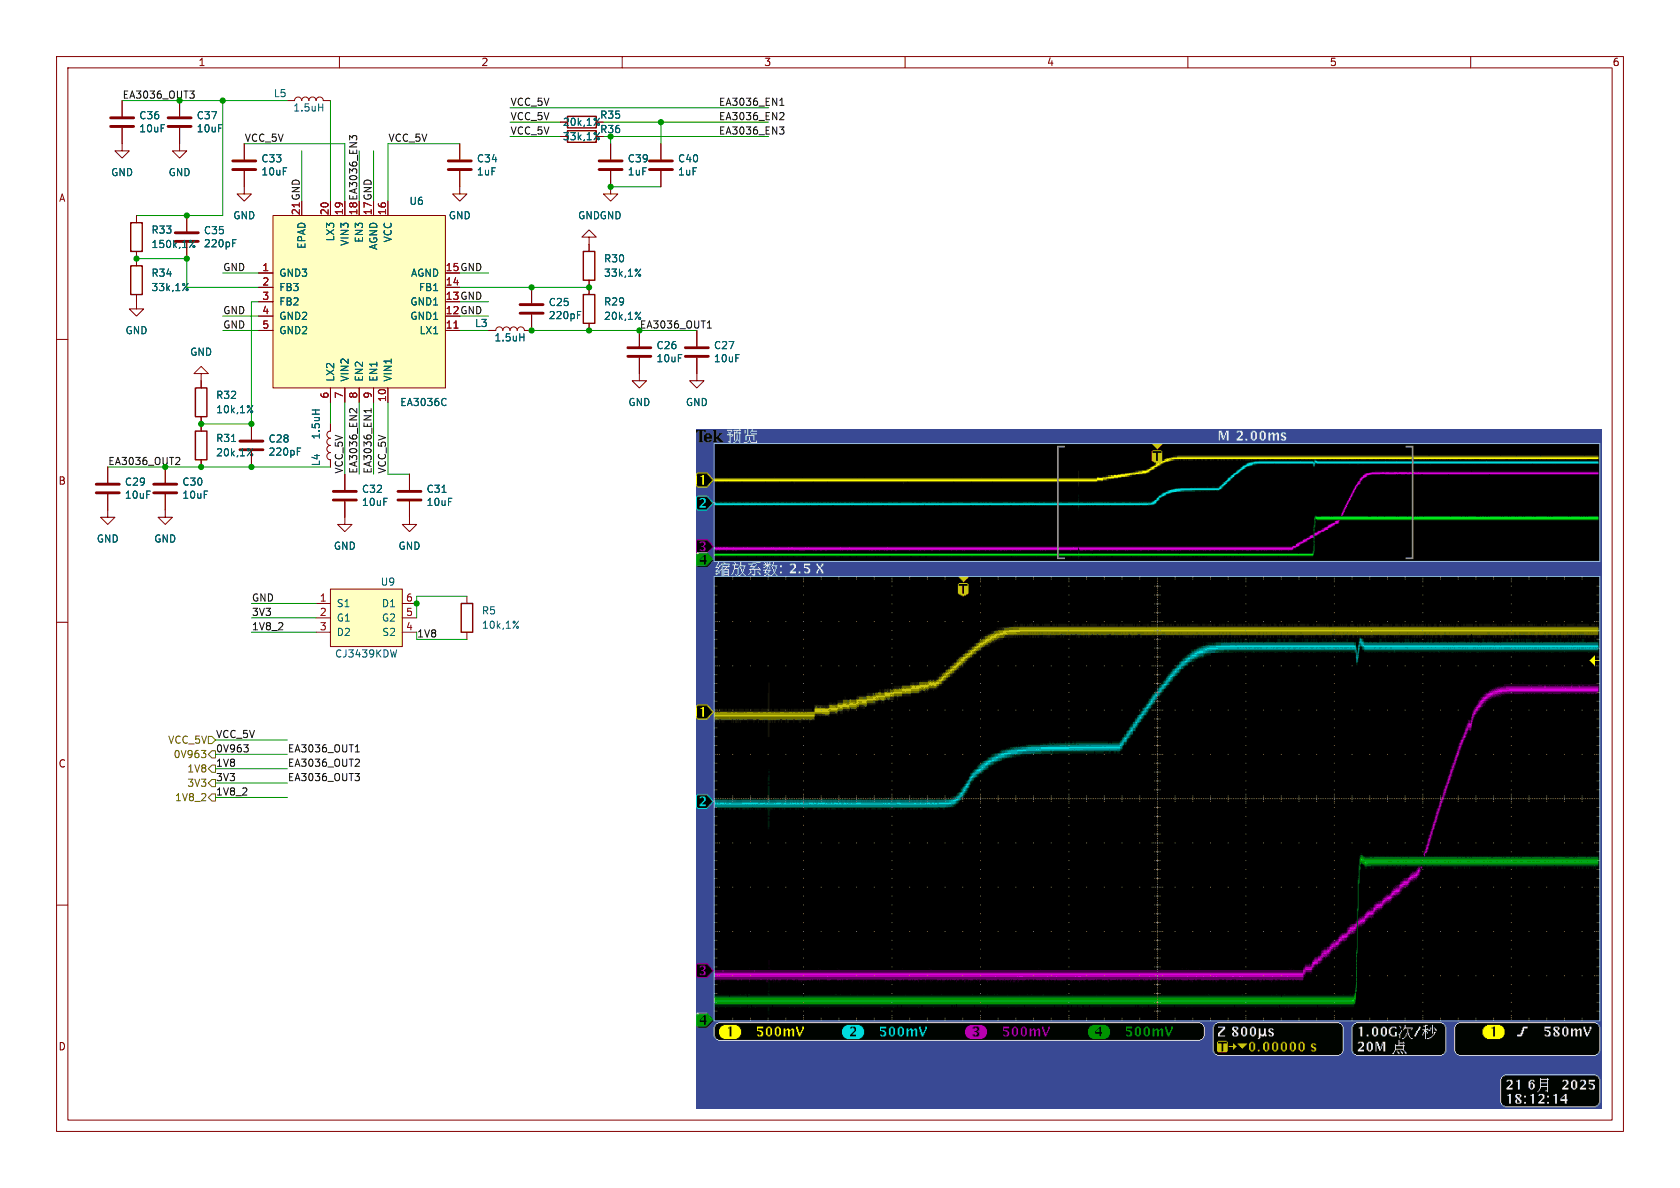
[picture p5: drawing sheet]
(kicad_sch (version 20230121) (generator eeschema)

 (paper "A4")

 (lib_symbols
  (symbol "Device:C" (pin_numbers hide) (pin_names (offset 0.254)) (in_bom yes) (on_board yes)
   (property "Reference" "C" (at 0.635 2.54 0) (effects (font (size 1.27 1.27)) (justify left)))
   (property "Value" "C" (at 0.635 -2.54 0) (effects (font (size 1.27 1.27)) (justify left)))
   (property "Footprint" "" (at 0.9652 -3.81 0) (effects (font (size 1.27 1.27)) hide))
   (property "Datasheet" "~" (at 0 0 0) (effects (font (size 1.27 1.27)) hide))
   (symbol "C_0_1"
    (polyline (pts (xy -2.032 -0.762) (xy 2.032 -0.762)) (stroke (width 0.508) (type default)) (fill (type none)))
    (polyline (pts (xy -2.032 0.762) (xy 2.032 0.762)) (stroke (width 0.508) (type default)) (fill (type none))))
   (symbol "C_1_1"
    (pin passive line (at 0 3.81 270) (length 2.794) (name "~" (effects (font (size 1.27 1.27)))) (number "1" (effects (font (size 1.27 1.27)))))
    (pin passive line (at 0 -3.81 90) (length 2.794) (name "~" (effects (font (size 1.27 1.27)))) (number "2" (effects (font (size 1.27 1.27)))))))
  (symbol "Device:L" (pin_numbers hide) (pin_names (offset 1.016) hide) (in_bom yes) (on_board yes)
   (property "Reference" "L" (at -1.27 0 90) (effects (font (size 1.27 1.27))))
   (property "Value" "L" (at 1.905 0 90) (effects (font (size 1.27 1.27))))
   (property "Footprint" "" (at 0 0 0) (effects (font (size 1.27 1.27)) hide))
   (property "Datasheet" "~" (at 0 0 0) (effects (font (size 1.27 1.27)) hide))
   (symbol "L_0_1"
    (arc (start 0 -2.54) (mid 0.6323 -1.905) (end 0 -1.27) (stroke (width 0) (type default)) (fill (type none)))
    (arc (start 0 -1.27) (mid 0.6323 -0.635) (end 0 0) (stroke (width 0) (type default)) (fill (type none)))
    (arc (start 0 0) (mid 0.6323 0.635) (end 0 1.27) (stroke (width 0) (type default)) (fill (type none)))
    (arc (start 0 1.27) (mid 0.6323 1.905) (end 0 2.54) (stroke (width 0) (type default)) (fill (type none))))
   (symbol "L_1_1"
    (pin passive line (at 0 3.81 270) (length 1.27) (name "1" (effects (font (size 1.27 1.27)))) (number "1" (effects (font (size 1.27 1.27)))))
    (pin passive line (at 0 -3.81 90) (length 1.27) (name "2" (effects (font (size 1.27 1.27)))) (number "2" (effects (font (size 1.27 1.27)))))))
  (symbol "Device:R" (pin_numbers hide) (pin_names (offset 0)) (in_bom yes) (on_board yes)
   (property "Reference" "R" (at 2.032 0 90) (effects (font (size 1.27 1.27))))
   (property "Value" "R" (at 0 0 90) (effects (font (size 1.27 1.27))))
   (property "Footprint" "" (at -1.778 0 90) (effects (font (size 1.27 1.27)) hide))
   (property "Datasheet" "~" (at 0 0 0) (effects (font (size 1.27 1.27)) hide))
   (symbol "R_0_1"
    (rectangle (start -1.016 -2.54) (end 1.016 2.54) (stroke (width 0.254) (type default)) (fill (type none))))
   (symbol "R_1_1"
    (pin passive line (at 0 3.81 270) (length 1.27) (name "~" (effects (font (size 1.27 1.27)))) (number "1" (effects (font (size 1.27 1.27)))))
    (pin passive line (at 0 -3.81 90) (length 1.27) (name "~" (effects (font (size 1.27 1.27)))) (number "2" (effects (font (size 1.27 1.27)))))))
  (symbol "power:GND" (power) (pin_names (offset 0)) (in_bom yes) (on_board yes)
   (property "Reference" "#PWR" (at 0 -6.35 0) (effects (font (size 1.27 1.27)) hide))
   (property "Value" "GND" (at 0 -3.81 0) (effects (font (size 1.27 1.27))))
   (property "Footprint" "" (at 0 0 0) (effects (font (size 1.27 1.27)) hide))
   (property "Datasheet" "" (at 0 0 0) (effects (font (size 1.27 1.27)) hide))
   (symbol "GND_0_1"
    (polyline (pts (xy 0 0) (xy 0 -1.27) (xy 1.27 -1.27) (xy 0 -2.54) (xy -1.27 -1.27) (xy 0 -1.27)) (stroke (width 0) (type default)) (fill (type none))))
   (symbol "GND_1_1"
    (pin power_in line (at 0 0 270) (length 0) hide (name "GND" (effects (font (size 1.27 1.27)))) (number "1" (effects (font (size 1.27 1.27)))))))
  (symbol "vllogic_chip:CJ3439KDW" (pin_names (offset 1.016)) (in_bom yes) (on_board yes)
   (property "Reference" "U" (at 3.81 6.35 0) (effects (font (size 1.27 1.27))))
   (property "Value" "CJ3439KDW" (at 3.81 -6.35 0) (effects (font (size 1.27 1.27))))
   (property "Footprint" "Package_TO_SOT_SMD:SOT-363_SC-70-6" (at 0 0 0) (effects (font (size 1.27 1.27)) hide))
   (property "Datasheet" "" (at 0 0 0) (effects (font (size 1.27 1.27)) hide))
   (symbol "CJ3439KDW_0_1"
    (rectangle (start 6.35 5.08) (end -6.35 -5.08) (stroke (width 0) (type default)) (fill (type background))))
   (symbol "CJ3439KDW_1_1"
    (pin bidirectional line (at -8.89 2.54 0) (length 2.54) (name "S1" (effects (font (size 1.27 1.27)))) (number "1" (effects (font (size 1.27 1.27)))))
    (pin bidirectional line (at -8.89 0 0) (length 2.54) (name "G1" (effects (font (size 1.27 1.27)))) (number "2" (effects (font (size 1.27 1.27)))))
    (pin bidirectional line (at -8.89 -2.54 0) (length 2.54) (name "D2" (effects (font (size 1.27 1.27)))) (number "3" (effects (font (size 1.27 1.27)))))
    (pin bidirectional line (at 8.89 -2.54 180) (length 2.54) (name "S2" (effects (font (size 1.27 1.27)))) (number "4" (effects (font (size 1.27 1.27)))))
    (pin bidirectional line (at 8.89 0 180) (length 2.54) (name "G2" (effects (font (size 1.27 1.27)))) (number "5" (effects (font (size 1.27 1.27)))))
    (pin bidirectional line (at 8.89 2.54 180) (length 2.54) (name "D1" (effects (font (size 1.27 1.27)))) (number "6" (effects (font (size 1.27 1.27)))))))
  (symbol "vllogic_chip:EA3036C" (pin_names (offset 1.016)) (in_bom yes) (on_board yes)
   (property "Reference" "U" (at 12.7 17.78 0) (effects (font (size 1.27 1.27))))
   (property "Value" "EA3036C" (at 12.7 -17.78 0) (effects (font (size 1.27 1.27))))
   (property "Footprint" "Package_DFN_QFN:QFN-20-1EP_3x3mm_P0.4mm_EP1.65x1.65mm" (at 0 0 0) (effects (font (size 1.27 1.27)) hide))
   (property "Datasheet" "" (at 0 0 0) (effects (font (size 1.27 1.27)) hide))
   (symbol "EA3036C_1_1"
    (rectangle (start -15.24 15.24) (end 15.24 -15.24) (stroke (width 0) (type default)) (fill (type background)))
    (pin bidirectional line (at -17.78 5.08 0) (length 2.54) (name "GND3" (effects (font (size 1.27 1.27)))) (number "1" (effects (font (size 1.27 1.27)))))
    (pin bidirectional line (at 5.08 -17.78 90) (length 2.54) (name "VIN1" (effects (font (size 1.27 1.27)))) (number "10" (effects (font (size 1.27 1.27)))))
    (pin bidirectional line (at 17.78 -5.08 180) (length 2.54) (name "LX1" (effects (font (size 1.27 1.27)))) (number "11" (effects (font (size 1.27 1.27)))))
    (pin bidirectional line (at 17.78 -2.54 180) (length 2.54) (name "GND1" (effects (font (size 1.27 1.27)))) (number "12" (effects (font (size 1.27 1.27)))))
    (pin bidirectional line (at 17.78 0 180) (length 2.54) (name "GND1" (effects (font (size 1.27 1.27)))) (number "13" (effects (font (size 1.27 1.27)))))
    (pin bidirectional line (at 17.78 2.54 180) (length 2.54) (name "FB1" (effects (font (size 1.27 1.27)))) (number "14" (effects (font (size 1.27 1.27)))))
    (pin bidirectional line (at 17.78 5.08 180) (length 2.54) (name "AGND" (effects (font (size 1.27 1.27)))) (number "15" (effects (font (size 1.27 1.27)))))
    (pin bidirectional line (at 5.08 17.78 270) (length 2.54) (name "VCC" (effects (font (size 1.27 1.27)))) (number "16" (effects (font (size 1.27 1.27)))))
    (pin bidirectional line (at 2.54 17.78 270) (length 2.54) (name "AGND" (effects (font (size 1.27 1.27)))) (number "17" (effects (font (size 1.27 1.27)))))
    (pin bidirectional line (at 0 17.78 270) (length 2.54) (name "EN3" (effects (font (size 1.27 1.27)))) (number "18" (effects (font (size 1.27 1.27)))))
    (pin bidirectional line (at -2.54 17.78 270) (length 2.54) (name "VIN3" (effects (font (size 1.27 1.27)))) (number "19" (effects (font (size 1.27 1.27)))))
    (pin bidirectional line (at -17.78 2.54 0) (length 2.54) (name "FB3" (effects (font (size 1.27 1.27)))) (number "2" (effects (font (size 1.27 1.27)))))
    (pin bidirectional line (at -5.08 17.78 270) (length 2.54) (name "LX3" (effects (font (size 1.27 1.27)))) (number "20" (effects (font (size 1.27 1.27)))))
    (pin bidirectional line (at -10.16 17.78 270) (length 2.54) (name "EPAD" (effects (font (size 1.27 1.27)))) (number "21" (effects (font (size 1.27 1.27)))))
    (pin bidirectional line (at -17.78 0 0) (length 2.54) (name "FB2" (effects (font (size 1.27 1.27)))) (number "3" (effects (font (size 1.27 1.27)))))
    (pin bidirectional line (at -17.78 -2.54 0) (length 2.54) (name "GND2" (effects (font (size 1.27 1.27)))) (number "4" (effects (font (size 1.27 1.27)))))
    (pin bidirectional line (at -17.78 -5.08 0) (length 2.54) (name "GND2" (effects (font (size 1.27 1.27)))) (number "5" (effects (font (size 1.27 1.27)))))
    (pin bidirectional line (at -5.08 -17.78 90) (length 2.54) (name "LX2" (effects (font (size 1.27 1.27)))) (number "6" (effects (font (size 1.27 1.27)))))
    (pin bidirectional line (at -2.54 -17.78 90) (length 2.54) (name "VIN2" (effects (font (size 1.27 1.27)))) (number "7" (effects (font (size 1.27 1.27)))))
    (pin bidirectional line (at 0 -17.78 90) (length 2.54) (name "EN2" (effects (font (size 1.27 1.27)))) (number "8" (effects (font (size 1.27 1.27)))))
    (pin bidirectional line (at 2.54 -17.78 90) (length 2.54) (name "EN1" (effects (font (size 1.27 1.27)))) (number "9" (effects (font (size 1.27 1.27))))))))

 (junction (at 29.21 82.55) (diameter 0) (color 0 0 0 0))
 (junction (at 44.45 74.93) (diameter 0) (color 0 0 0 0))
 (junction (at 31.75 17.78) (diameter 0) (color 0 0 0 0))
 (junction (at 104.14 50.8) (diameter 0) (color 0 0 0 0))
 (junction (at 93.98 50.8) (diameter 0) (color 0 0 0 0))
 (junction (at 33.02 38.1) (diameter 0) (color 0 0 0 0))
 (junction (at 33.02 45.72) (diameter 0) (color 0 0 0 0))
 (junction (at 35.56 74.93) (diameter 0) (color 0 0 0 0))
 (junction (at 113.03 58.42) (diameter 0) (color 0 0 0 0))
 (junction (at 35.56 82.55) (diameter 0) (color 0 0 0 0))
 (junction (at 24.13 45.72) (diameter 0) (color 0 0 0 0))
 (junction (at 107.95 24.13) (diameter 0) (color 0 0 0 0))
 (junction (at 107.95 33.02) (diameter 0) (color 0 0 0 0))
 (junction (at 116.84 21.59) (diameter 0) (color 0 0 0 0))
 (junction (at 39.37 17.78) (diameter 0) (color 0 0 0 0))
 (junction (at 104.14 58.42) (diameter 0) (color 0 0 0 0))
 (junction (at 93.98 58.42) (diameter 0) (color 0 0 0 0))
 (junction (at 44.45 82.55) (diameter 0) (color 0 0 0 0))
 (junction (at 73.66 106.68) (diameter 0) (color 0 0 0 0))

 (wire (pts (xy 90.17 21.59) (xy 99.06 21.59)) (stroke (width 0) (type default)))
 (wire (pts (xy 39.37 38.1) (xy 39.37 17.78)) (stroke (width 0) (type default)))
 (wire (pts (xy 68.58 25.4) (xy 81.28 25.4)) (stroke (width 0) (type default)))
 (wire (pts (xy 33.02 38.1) (xy 39.37 38.1)) (stroke (width 0) (type default)))
 (wire (pts (xy 43.18 25.4) (xy 60.96 25.4)) (stroke (width 0) (type default)))
 (wire (pts (xy 38.1 140.97) (xy 50.8 140.97)) (stroke (width 0) (type default)))
 (wire (pts (xy 81.28 50.8) (xy 93.98 50.8)) (stroke (width 0) (type default)))
 (wire (pts (xy 44.45 111.76) (xy 55.88 111.76)) (stroke (width 0) (type default)))
 (wire (pts (xy 21.59 17.78) (xy 31.75 17.78)) (stroke (width 0) (type default)))
 (wire (pts (xy 72.39 83.82) (xy 68.58 83.82)) (stroke (width 0) (type default)))
 (wire (pts (xy 73.66 106.68) (xy 73.66 105.41)) (stroke (width 0) (type default)))
 (wire (pts (xy 73.66 113.03) (xy 82.55 113.03)) (stroke (width 0) (type default)))
 (wire (pts (xy 39.37 58.42) (xy 45.72 58.42)) (stroke (width 0) (type default)))
 (wire (pts (xy 38.1 135.89) (xy 50.8 135.89)) (stroke (width 0) (type default)))
 (wire (pts (xy 68.58 35.56) (xy 68.58 25.4)) (stroke (width 0) (type default)))
 (wire (pts (xy 35.56 74.93) (xy 44.45 74.93)) (stroke (width 0) (type default)))
 (wire (pts (xy 107.95 24.13) (xy 107.95 25.4)) (stroke (width 0) (type default)))
 (wire (pts (xy 35.56 82.55) (xy 44.45 82.55)) (stroke (width 0) (type default)))
 (wire (pts (xy 81.28 48.26) (xy 86.36 48.26)) (stroke (width 0) (type default)))
 (wire (pts (xy 58.42 74.93) (xy 58.42 71.12)) (stroke (width 0) (type default)))
 (wire (pts (xy 60.96 83.82) (xy 60.96 71.12)) (stroke (width 0) (type default)))
 (wire (pts (xy 39.37 48.26) (xy 45.72 48.26)) (stroke (width 0) (type default)))
 (wire (pts (xy 66.04 35.56) (xy 66.04 26.67)) (stroke (width 0) (type default)))
 (wire (pts (xy 39.37 55.88) (xy 45.72 55.88)) (stroke (width 0) (type default)))
 (wire (pts (xy 66.04 83.82) (xy 66.04 71.12)) (stroke (width 0) (type default)))
 (wire (pts (xy 63.5 83.82) (xy 63.5 71.12)) (stroke (width 0) (type default)))
 (wire (pts (xy 68.58 83.82) (xy 68.58 71.12)) (stroke (width 0) (type default)))
 (wire (pts (xy 104.14 58.42) (xy 113.03 58.42)) (stroke (width 0) (type default)))
 (wire (pts (xy 38.1 130.81) (xy 50.8 130.81)) (stroke (width 0) (type default)))
 (wire (pts (xy 24.13 45.72) (xy 33.02 45.72)) (stroke (width 0) (type default)))
 (wire (pts (xy 73.66 111.76) (xy 73.66 113.03)) (stroke (width 0) (type default)))
 (wire (pts (xy 31.75 17.78) (xy 39.37 17.78)) (stroke (width 0) (type default)))
 (wire (pts (xy 107.95 33.02) (xy 116.84 33.02)) (stroke (width 0) (type default)))
 (wire (pts (xy 44.45 106.68) (xy 55.88 106.68)) (stroke (width 0) (type default)))
 (wire (pts (xy 73.66 106.68) (xy 73.66 109.22)) (stroke (width 0) (type default)))
 (wire (pts (xy 38.1 138.43) (xy 50.8 138.43)) (stroke (width 0) (type default)))
 (wire (pts (xy 90.17 24.13) (xy 99.06 24.13)) (stroke (width 0) (type default)))
 (wire (pts (xy 33.02 45.72) (xy 33.02 50.8)) (stroke (width 0) (type default)))
 (wire (pts (xy 44.45 109.22) (xy 55.88 109.22)) (stroke (width 0) (type default)))
 (wire (pts (xy 33.02 50.8) (xy 45.72 50.8)) (stroke (width 0) (type default)))
 (wire (pts (xy 107.95 24.13) (xy 135.89 24.13)) (stroke (width 0) (type default)))
 (wire (pts (xy 81.28 53.34) (xy 86.36 53.34)) (stroke (width 0) (type default)))
 (wire (pts (xy 90.17 19.05) (xy 135.89 19.05)) (stroke (width 0) (type default)))
 (wire (pts (xy 29.21 82.55) (xy 35.56 82.55)) (stroke (width 0) (type default)))
 (wire (pts (xy 24.13 38.1) (xy 33.02 38.1)) (stroke (width 0) (type default)))
 (wire (pts (xy 44.45 53.34) (xy 45.72 53.34)) (stroke (width 0) (type default)))
 (wire (pts (xy 63.5 35.56) (xy 63.5 26.67)) (stroke (width 0) (type default)))
 (wire (pts (xy 93.98 50.8) (xy 104.14 50.8)) (stroke (width 0) (type default)))
 (wire (pts (xy 107.95 24.13) (xy 106.68 24.13)) (stroke (width 0) (type default)))
 (wire (pts (xy 39.37 17.78) (xy 50.8 17.78)) (stroke (width 0) (type default)))
 (wire (pts (xy 58.42 17.78) (xy 58.42 35.56)) (stroke (width 0) (type default)))
 (wire (pts (xy 38.1 133.35) (xy 50.8 133.35)) (stroke (width 0) (type default)))
 (wire (pts (xy 113.03 58.42) (xy 123.19 58.42)) (stroke (width 0) (type default)))
 (wire (pts (xy 53.34 35.56) (xy 53.34 26.67)) (stroke (width 0) (type default)))
 (wire (pts (xy 44.45 53.34) (xy 44.45 74.93)) (stroke (width 0) (type default)))
 (wire (pts (xy 106.68 21.59) (xy 116.84 21.59)) (stroke (width 0) (type default)))
 (wire (pts (xy 73.66 105.41) (xy 82.55 105.41)) (stroke (width 0) (type default)))
 (wire (pts (xy 93.98 58.42) (xy 104.14 58.42)) (stroke (width 0) (type default)))
 (wire (pts (xy 81.28 58.42) (xy 86.36 58.42)) (stroke (width 0) (type default)))
 (wire (pts (xy 19.05 82.55) (xy 29.21 82.55)) (stroke (width 0) (type default)))
 (wire (pts (xy 60.96 35.56) (xy 60.96 25.4)) (stroke (width 0) (type default)))
 (wire (pts (xy 44.45 82.55) (xy 58.42 82.55)) (stroke (width 0) (type default)))
 (wire (pts (xy 81.28 55.88) (xy 86.36 55.88)) (stroke (width 0) (type default)))
 (wire (pts (xy 116.84 21.59) (xy 116.84 25.4)) (stroke (width 0) (type default)))
 (wire (pts (xy 116.84 21.59) (xy 135.89 21.59)) (stroke (width 0) (type default)))

 (image (at 203.2 135.89) (scale 1.84547)
  (data))

 (label "EA3036_EN2" (at 127 21.59 0) (fields_autoplaced) (effects (font (size 1.27 1.27)) (justify left bottom)))
 (label "EA3036_EN1" (at 127 19.05 0) (fields_autoplaced) (effects (font (size 1.27 1.27)) (justify left bottom)))
 (label "3V3" (at 38.1 138.43 0) (fields_autoplaced) (effects (font (size 1.27 1.27)) (justify left bottom)))
 (label "VCC_5V" (at 90.17 19.05 0) (fields_autoplaced) (effects (font (size 1.27 1.27)) (justify left bottom)))
 (label "GND" (at 81.28 48.26 0) (fields_autoplaced) (effects (font (size 1.27 1.27)) (justify left bottom)))
 (label "1V8" (at 73.66 113.03 0) (fields_autoplaced) (effects (font (size 1.27 1.27)) (justify left bottom)))
 (label "GND" (at 39.37 48.26 0) (fields_autoplaced) (effects (font (size 1.27 1.27)) (justify left bottom)))
 (label "3V3" (at 44.45 109.22 0) (fields_autoplaced) (effects (font (size 1.27 1.27)) (justify left bottom)))
 (label "VCC_5V" (at 43.18 25.4 0) (fields_autoplaced) (effects (font (size 1.27 1.27)) (justify left bottom)))
 (label "EA3036_OUT2" (at 19.05 82.55 0) (fields_autoplaced) (effects (font (size 1.27 1.27)) (justify left bottom)))
 (label "GND" (at 66.04 35.56 90) (fields_autoplaced) (effects (font (size 1.27 1.27)) (justify left bottom)))
 (label "EA3036_EN3" (at 63.5 35.56 90) (fields_autoplaced) (effects (font (size 1.27 1.27)) (justify left bottom)))
 (label "GND" (at 39.37 58.42 0) (fields_autoplaced) (effects (font (size 1.27 1.27)) (justify left bottom)))
 (label "VCC_5V" (at 68.58 25.4 0) (fields_autoplaced) (effects (font (size 1.27 1.27)) (justify left bottom)))
 (label "0V963" (at 38.1 133.35 0) (fields_autoplaced) (effects (font (size 1.27 1.27)) (justify left bottom)))
 (label "EA3036_EN3" (at 127 24.13 0) (fields_autoplaced) (effects (font (size 1.27 1.27)) (justify left bottom)))
 (label "GND" (at 44.45 106.68 0) (fields_autoplaced) (effects (font (size 1.27 1.27)) (justify left bottom)))
 (label "VCC_5V" (at 90.17 21.59 0) (fields_autoplaced) (effects (font (size 1.27 1.27)) (justify left bottom)))
 (label "1V8" (at 38.1 135.89 0) (fields_autoplaced) (effects (font (size 1.27 1.27)) (justify left bottom)))
 (label "EA3036_OUT2" (at 50.8 135.89 0) (fields_autoplaced) (effects (font (size 1.27 1.27)) (justify left bottom)))
 (label "1V8_2" (at 38.1 140.97 0) (fields_autoplaced) (effects (font (size 1.27 1.27)) (justify left bottom)))
 (label "1V8_2" (at 44.45 111.76 0) (fields_autoplaced) (effects (font (size 1.27 1.27)) (justify left bottom)))
 (label "VCC_5V" (at 90.17 24.13 0) (fields_autoplaced) (effects (font (size 1.27 1.27)) (justify left bottom)))
 (label "GND" (at 81.28 55.88 0) (fields_autoplaced) (effects (font (size 1.27 1.27)) (justify left bottom)))
 (label "VCC_5V" (at 68.58 83.82 90) (fields_autoplaced) (effects (font (size 1.27 1.27)) (justify left bottom)))
 (label "GND" (at 81.28 53.34 0) (fields_autoplaced) (effects (font (size 1.27 1.27)) (justify left bottom)))
 (label "GND" (at 39.37 55.88 0) (fields_autoplaced) (effects (font (size 1.27 1.27)) (justify left bottom)))
 (label "EA3036_OUT3" (at 50.8 138.43 0) (fields_autoplaced) (effects (font (size 1.27 1.27)) (justify left bottom)))
 (label "EA3036_OUT1" (at 113.03 58.42 0) (fields_autoplaced) (effects (font (size 1.27 1.27)) (justify left bottom)))
 (label "EA3036_EN1" (at 66.04 83.82 90) (fields_autoplaced) (effects (font (size 1.27 1.27)) (justify left bottom)))
 (label "GND" (at 53.34 35.56 90) (fields_autoplaced) (effects (font (size 1.27 1.27)) (justify left bottom)))
 (label "EA3036_OUT3" (at 21.59 17.78 0) (fields_autoplaced) (effects (font (size 1.27 1.27)) (justify left bottom)))
 (label "VCC_5V" (at 60.96 83.82 90) (fields_autoplaced) (effects (font (size 1.27 1.27)) (justify left bottom)))
 (label "EA3036_OUT1" (at 50.8 133.35 0) (fields_autoplaced) (effects (font (size 1.27 1.27)) (justify left bottom)))
 (label "EA3036_EN2" (at 63.5 83.82 90) (fields_autoplaced) (effects (font (size 1.27 1.27)) (justify left bottom)))
 (label "VCC_5V" (at 38.1 130.81 0) (fields_autoplaced) (effects (font (size 1.27 1.27)) (justify left bottom)))

 (hierarchical_label "VCC_5V" (shape input) (at 38.1 130.81 180) (fields_autoplaced) (effects (font (size 1.27 1.27)) (justify right)))
 (hierarchical_label "0V963" (shape output) (at 38.1 133.35 180) (fields_autoplaced) (effects (font (size 1.27 1.27)) (justify right)))
 (hierarchical_label "3V3" (shape output) (at 38.1 138.43 180) (fields_autoplaced) (effects (font (size 1.27 1.27)) (justify right)))
 (hierarchical_label "1V8" (shape output) (at 38.1 135.89 180) (fields_autoplaced) (effects (font (size 1.27 1.27)) (justify right)))
 (hierarchical_label "1V8_2" (shape output) (at 38.1 140.97 180) (fields_autoplaced) (effects (font (size 1.27 1.27)) (justify right)))

 (symbol (lib_id "Device:C") (at 93.98 54.61 180) (unit 1) (in_bom yes) (on_board yes) (dnp no)
  (property "Reference" "C25" (at 96.901 53.4416 0) (effects (font (size 1.27 1.27)) (justify right)))
  (property "Value" "220pF" (at 96.901 55.753 0) (effects (font (size 1.27 1.27)) (justify right)))
  (property "Footprint" "Capacitor_SMD:C_0402_1005Metric" (at 93.0148 50.8 0) (effects (font (size 1.27 1.27)) hide))
  (property "Datasheet" "~" (at 93.98 54.61 0) (effects (font (size 1.27 1.27)) hide)) (pin "1") (pin "2"))

 (symbol (lib_id "Device:R") (at 102.87 24.13 270) (unit 1) (in_bom yes) (on_board yes) (dnp no)
  (property "Reference" "R36" (at 107.95 22.86 90) (effects (font (size 1.27 1.27))))
  (property "Value" "33k,1%" (at 102.87 24.13 90) (effects (font (size 1.27 1.27))))
  (property "Footprint" "Resistor_SMD:R_0402_1005Metric" (at 102.87 22.352 90) (effects (font (size 1.27 1.27)) hide))
  (property "Datasheet" "~" (at 102.87 24.13 0) (effects (font (size 1.27 1.27)) hide)) (pin "1") (pin "2"))

 (symbol (lib_id "Device:R") (at 82.55 109.22 0) (unit 1) (in_bom yes) (on_board yes) (dnp no) (fields_autoplaced)
  (property "Reference" "R5" (at 85.09 107.95 0) (effects (font (size 1.27 1.27)) (justify left)))
  (property "Value" "10k,1%" (at 85.09 110.49 0) (effects (font (size 1.27 1.27)) (justify left)))
  (property "Footprint" "Resistor_SMD:R_0402_1005Metric" (at 80.772 109.22 90) (effects (font (size 1.27 1.27)) hide))
  (property "Datasheet" "~" (at 82.55 109.22 0) (effects (font (size 1.27 1.27)) hide)) (pin "2") (pin "1"))

 (symbol (lib_id "power:GND") (at 31.75 25.4 0) (unit 1) (in_bom yes) (on_board yes) (dnp no) (fields_autoplaced)
  (property "Reference" "#PWR013" (at 31.75 31.75 0) (effects (font (size 1.27 1.27)) hide))
  (property "Value" "GND" (at 31.75 30.48 0) (effects (font (size 1.27 1.27))))
  (property "Footprint" "" (at 31.75 25.4 0) (effects (font (size 1.27 1.27)) hide))
  (property "Datasheet" "" (at 31.75 25.4 0) (effects (font (size 1.27 1.27)) hide)) (pin "1"))

 (symbol (lib_id "Device:C") (at 31.75 21.59 180) (unit 1) (in_bom yes) (on_board yes) (dnp no)
  (property "Reference" "C37" (at 34.671 20.4216 0) (effects (font (size 1.27 1.27)) (justify right)))
  (property "Value" "10uF" (at 34.671 22.733 0) (effects (font (size 1.27 1.27)) (justify right)))
  (property "Footprint" "Capacitor_SMD:C_0402_1005Metric" (at 30.7848 17.78 0) (effects (font (size 1.27 1.27)) hide))
  (property "Datasheet" "~" (at 31.75 21.59 0) (effects (font (size 1.27 1.27)) hide)) (pin "1") (pin "2"))

 (symbol (lib_id "Device:C") (at 123.19 62.23 180) (unit 1) (in_bom yes) (on_board yes) (dnp no)
  (property "Reference" "C27" (at 126.111 61.0616 0) (effects (font (size 1.27 1.27)) (justify right)))
  (property "Value" "10uF" (at 126.111 63.373 0) (effects (font (size 1.27 1.27)) (justify right)))
  (property "Footprint" "Capacitor_SMD:C_0402_1005Metric" (at 122.2248 58.42 0) (effects (font (size 1.27 1.27)) hide))
  (property "Datasheet" "~" (at 123.19 62.23 0) (effects (font (size 1.27 1.27)) hide)) (pin "1") (pin "2"))

 (symbol (lib_id "Device:C") (at 21.59 21.59 180) (unit 1) (in_bom yes) (on_board yes) (dnp no)
  (property "Reference" "C36" (at 24.511 20.4216 0) (effects (font (size 1.27 1.27)) (justify right)))
  (property "Value" "10uF" (at 24.511 22.733 0) (effects (font (size 1.27 1.27)) (justify right)))
  (property "Footprint" "Capacitor_SMD:C_0402_1005Metric" (at 20.6248 17.78 0) (effects (font (size 1.27 1.27)) hide))
  (property "Datasheet" "~" (at 21.59 21.59 0) (effects (font (size 1.27 1.27)) hide)) (pin "1") (pin "2"))

 (symbol (lib_id "Device:C") (at 116.84 29.21 180) (unit 1) (in_bom yes) (on_board yes) (dnp no)
  (property "Reference" "C40" (at 119.761 28.0416 0) (effects (font (size 1.27 1.27)) (justify right)))
  (property "Value" "1uF" (at 119.761 30.353 0) (effects (font (size 1.27 1.27)) (justify right)))
  (property "Footprint" "Capacitor_SMD:C_0402_1005Metric" (at 115.8748 25.4 0) (effects (font (size 1.27 1.27)) hide))
  (property "Datasheet" "~" (at 116.84 29.21 0) (effects (font (size 1.27 1.27)) hide)) (pin "1") (pin "2"))

 (symbol (lib_id "Device:L") (at 54.61 17.78 90) (unit 1) (in_bom yes) (on_board yes) (dnp no)
  (property "Reference" "L5" (at 49.53 16.51 90) (effects (font (size 1.27 1.27))))
  (property "Value" "1.5uH" (at 54.61 19.05 90) (effects (font (size 1.27 1.27))))
  (property "Footprint" "vllogic:L_NR3015" (at 54.61 17.78 0) (effects (font (size 1.27 1.27)) hide))
  (property "Datasheet" "~" (at 54.61 17.78 0) (effects (font (size 1.27 1.27)) hide)) (pin "1") (pin "2"))

 (symbol (lib_id "power:GND") (at 123.19 66.04 0) (unit 1) (in_bom yes) (on_board yes) (dnp no) (fields_autoplaced)
  (property "Reference" "#PWR038" (at 123.19 72.39 0) (effects (font (size 1.27 1.27)) hide))
  (property "Value" "GND" (at 123.19 71.12 0) (effects (font (size 1.27 1.27))))
  (property "Footprint" "" (at 123.19 66.04 0) (effects (font (size 1.27 1.27)) hide))
  (property "Datasheet" "" (at 123.19 66.04 0) (effects (font (size 1.27 1.27)) hide)) (pin "1"))

 (symbol (lib_id "power:GND") (at 43.18 33.02 0) (unit 1) (in_bom yes) (on_board yes) (dnp no) (fields_autoplaced)
  (property "Reference" "#PWR015" (at 43.18 39.37 0) (effects (font (size 1.27 1.27)) hide))
  (property "Value" "GND" (at 43.18 38.1 0) (effects (font (size 1.27 1.27))))
  (property "Footprint" "" (at 43.18 33.02 0) (effects (font (size 1.27 1.27)) hide))
  (property "Datasheet" "" (at 43.18 33.02 0) (effects (font (size 1.27 1.27)) hide)) (pin "1"))

 (symbol (lib_id "Device:R") (at 24.13 49.53 0) (unit 1) (in_bom yes) (on_board yes) (dnp no) (fields_autoplaced)
  (property "Reference" "R34" (at 26.67 48.26 0) (effects (font (size 1.27 1.27)) (justify left)))
  (property "Value" "33k,1%" (at 26.67 50.8 0) (effects (font (size 1.27 1.27)) (justify left)))
  (property "Footprint" "Resistor_SMD:R_0402_1005Metric" (at 22.352 49.53 90) (effects (font (size 1.27 1.27)) hide))
  (property "Datasheet" "~" (at 24.13 49.53 0) (effects (font (size 1.27 1.27)) hide)) (pin "2") (pin "1"))

 (symbol (lib_id "vllogic_chip:CJ3439KDW") (at 64.77 109.22 0) (unit 1) (in_bom yes) (on_board yes) (dnp no)
  (property "Reference" "U9" (at 68.58 102.87 0) (effects (font (size 1.27 1.27))))
  (property "Value" "CJ3439KDW" (at 64.77 115.57 0) (effects (font (size 1.27 1.27))))
  (property "Footprint" "Package_TO_SOT_SMD:SOT-363_SC-70-6" (at 64.77 109.22 0) (effects (font (size 1.27 1.27)) hide))
  (property "Datasheet" "" (at 64.77 109.22 0) (effects (font (size 1.27 1.27)) hide)) (pin "3") (pin "5") (pin "6") (pin "1") (pin "4") (pin "2"))

 (symbol (lib_id "power:GND") (at 81.28 33.02 0) (unit 1) (in_bom yes) (on_board yes) (dnp no) (fields_autoplaced)
  (property "Reference" "#PWR020" (at 81.28 39.37 0) (effects (font (size 1.27 1.27)) hide))
  (property "Value" "GND" (at 81.28 38.1 0) (effects (font (size 1.27 1.27))))
  (property "Footprint" "" (at 81.28 33.02 0) (effects (font (size 1.27 1.27)) hide))
  (property "Datasheet" "" (at 81.28 33.02 0) (effects (font (size 1.27 1.27)) hide)) (pin "1"))

 (symbol (lib_id "Device:C") (at 113.03 62.23 180) (unit 1) (in_bom yes) (on_board yes) (dnp no)
  (property "Reference" "C26" (at 115.951 61.0616 0) (effects (font (size 1.27 1.27)) (justify right)))
  (property "Value" "10uF" (at 115.951 63.373 0) (effects (font (size 1.27 1.27)) (justify right)))
  (property "Footprint" "Capacitor_SMD:C_0402_1005Metric" (at 112.0648 58.42 0) (effects (font (size 1.27 1.27)) hide))
  (property "Datasheet" "~" (at 113.03 62.23 0) (effects (font (size 1.27 1.27)) hide)) (pin "1") (pin "2"))

 (symbol (lib_id "Device:L") (at 58.42 78.74 180) (unit 1) (in_bom yes) (on_board yes) (dnp no)
  (property "Reference" "L4" (at 55.88 81.28 90) (effects (font (size 1.27 1.27))))
  (property "Value" "1.5uH" (at 55.88 74.93 90) (effects (font (size 1.27 1.27))))
  (property "Footprint" "vllogic:L_NR3015" (at 58.42 78.74 0) (effects (font (size 1.27 1.27)) hide))
  (property "Datasheet" "~" (at 58.42 78.74 0) (effects (font (size 1.27 1.27)) hide)) (pin "1") (pin "2"))

 (symbol (lib_id "power:GND") (at 107.95 33.02 0) (unit 1) (in_bom yes) (on_board yes) (dnp no) (fields_autoplaced)
  (property "Reference" "#PWR036" (at 107.95 39.37 0) (effects (font (size 1.27 1.27)) hide))
  (property "Value" "GND" (at 107.95 38.1 0) (effects (font (size 1.27 1.27))))
  (property "Footprint" "" (at 107.95 33.02 0) (effects (font (size 1.27 1.27)) hide))
  (property "Datasheet" "" (at 107.95 33.02 0) (effects (font (size 1.27 1.27)) hide)) (pin "1"))

 (symbol (lib_id "power:GND") (at 19.05 90.17 0) (unit 1) (in_bom yes) (on_board yes) (dnp no) (fields_autoplaced)
  (property "Reference" "#PWR08" (at 19.05 96.52 0) (effects (font (size 1.27 1.27)) hide))
  (property "Value" "GND" (at 19.05 95.25 0) (effects (font (size 1.27 1.27))))
  (property "Footprint" "" (at 19.05 90.17 0) (effects (font (size 1.27 1.27)) hide))
  (property "Datasheet" "" (at 19.05 90.17 0) (effects (font (size 1.27 1.27)) hide)) (pin "1"))

 (symbol (lib_id "Device:R") (at 35.56 71.12 0) (unit 1) (in_bom yes) (on_board yes) (dnp no) (fields_autoplaced)
  (property "Reference" "R32" (at 38.1 69.85 0) (effects (font (size 1.27 1.27)) (justify left)))
  (property "Value" "10k,1%" (at 38.1 72.39 0) (effects (font (size 1.27 1.27)) (justify left)))
  (property "Footprint" "Resistor_SMD:R_0402_1005Metric" (at 33.782 71.12 90) (effects (font (size 1.27 1.27)) hide))
  (property "Datasheet" "~" (at 35.56 71.12 0) (effects (font (size 1.27 1.27)) hide)) (pin "2") (pin "1"))

 (symbol (lib_id "Device:C") (at 81.28 29.21 180) (unit 1) (in_bom yes) (on_board yes) (dnp no)
  (property "Reference" "C34" (at 84.201 28.0416 0) (effects (font (size 1.27 1.27)) (justify right)))
  (property "Value" "1uF" (at 84.201 30.353 0) (effects (font (size 1.27 1.27)) (justify right)))
  (property "Footprint" "Capacitor_SMD:C_0402_1005Metric" (at 80.3148 25.4 0) (effects (font (size 1.27 1.27)) hide))
  (property "Datasheet" "~" (at 81.28 29.21 0) (effects (font (size 1.27 1.27)) hide)) (pin "1") (pin "2"))

 (symbol (lib_id "Device:L") (at 90.17 58.42 90) (unit 1) (in_bom yes) (on_board yes) (dnp no)
  (property "Reference" "L3" (at 85.09 57.15 90) (effects (font (size 1.27 1.27))))
  (property "Value" "1.5uH" (at 90.17 59.69 90) (effects (font (size 1.27 1.27))))
  (property "Footprint" "vllogic:L_NR3015" (at 90.17 58.42 0) (effects (font (size 1.27 1.27)) hide))
  (property "Datasheet" "~" (at 90.17 58.42 0) (effects (font (size 1.27 1.27)) hide)) (pin "1") (pin "2"))

 (symbol (lib_id "Device:R") (at 104.14 46.99 0) (unit 1) (in_bom yes) (on_board yes) (dnp no) (fields_autoplaced)
  (property "Reference" "R30" (at 106.68 45.72 0) (effects (font (size 1.27 1.27)) (justify left)))
  (property "Value" "33k,1%" (at 106.68 48.26 0) (effects (font (size 1.27 1.27)) (justify left)))
  (property "Footprint" "Resistor_SMD:R_0402_1005Metric" (at 102.362 46.99 90) (effects (font (size 1.27 1.27)) hide))
  (property "Datasheet" "~" (at 104.14 46.99 0) (effects (font (size 1.27 1.27)) hide)) (pin "2") (pin "1"))

 (symbol (lib_id "Device:C") (at 19.05 86.36 180) (unit 1) (in_bom yes) (on_board yes) (dnp no)
  (property "Reference" "C29" (at 21.971 85.1916 0) (effects (font (size 1.27 1.27)) (justify right)))
  (property "Value" "10uF" (at 21.971 87.503 0) (effects (font (size 1.27 1.27)) (justify right)))
  (property "Footprint" "Capacitor_SMD:C_0402_1005Metric" (at 18.0848 82.55 0) (effects (font (size 1.27 1.27)) hide))
  (property "Datasheet" "~" (at 19.05 86.36 0) (effects (font (size 1.27 1.27)) hide)) (pin "1") (pin "2"))

 (symbol (lib_id "power:GND") (at 29.21 90.17 0) (unit 1) (in_bom yes) (on_board yes) (dnp no) (fields_autoplaced)
  (property "Reference" "#PWR012" (at 29.21 96.52 0) (effects (font (size 1.27 1.27)) hide))
  (property "Value" "GND" (at 29.21 95.25 0) (effects (font (size 1.27 1.27))))
  (property "Footprint" "" (at 29.21 90.17 0) (effects (font (size 1.27 1.27)) hide))
  (property "Datasheet" "" (at 29.21 90.17 0) (effects (font (size 1.27 1.27)) hide)) (pin "1"))

 (symbol (lib_id "Device:R") (at 35.56 78.74 0) (unit 1) (in_bom yes) (on_board yes) (dnp no) (fields_autoplaced)
  (property "Reference" "R31" (at 38.1 77.47 0) (effects (font (size 1.27 1.27)) (justify left)))
  (property "Value" "20k,1%" (at 38.1 80.01 0) (effects (font (size 1.27 1.27)) (justify left)))
  (property "Footprint" "Resistor_SMD:R_0402_1005Metric" (at 33.782 78.74 90) (effects (font (size 1.27 1.27)) hide))
  (property "Datasheet" "~" (at 35.56 78.74 0) (effects (font (size 1.27 1.27)) hide)) (pin "2") (pin "1"))

 (symbol (lib_id "power:GND") (at 113.03 66.04 0) (unit 1) (in_bom yes) (on_board yes) (dnp no) (fields_autoplaced)
  (property "Reference" "#PWR037" (at 113.03 72.39 0) (effects (font (size 1.27 1.27)) hide))
  (property "Value" "GND" (at 113.03 71.12 0) (effects (font (size 1.27 1.27))))
  (property "Footprint" "" (at 113.03 66.04 0) (effects (font (size 1.27 1.27)) hide))
  (property "Datasheet" "" (at 113.03 66.04 0) (effects (font (size 1.27 1.27)) hide)) (pin "1"))

 (symbol (lib_id "power:GND") (at 104.14 43.18 180) (unit 1) (in_bom yes) (on_board yes) (dnp no) (fields_autoplaced)
  (property "Reference" "#PWR035" (at 104.14 36.83 0) (effects (font (size 1.27 1.27)) hide))
  (property "Value" "GND" (at 104.14 38.1 0) (effects (font (size 1.27 1.27))))
  (property "Footprint" "" (at 104.14 43.18 0) (effects (font (size 1.27 1.27)) hide))
  (property "Datasheet" "" (at 104.14 43.18 0) (effects (font (size 1.27 1.27)) hide)) (pin "1"))

 (symbol (lib_id "power:GND") (at 21.59 25.4 0) (unit 1) (in_bom yes) (on_board yes) (dnp no) (fields_autoplaced)
  (property "Reference" "#PWR010" (at 21.59 31.75 0) (effects (font (size 1.27 1.27)) hide))
  (property "Value" "GND" (at 21.59 30.48 0) (effects (font (size 1.27 1.27))))
  (property "Footprint" "" (at 21.59 25.4 0) (effects (font (size 1.27 1.27)) hide))
  (property "Datasheet" "" (at 21.59 25.4 0) (effects (font (size 1.27 1.27)) hide)) (pin "1"))

 (symbol (lib_id "Device:C") (at 107.95 29.21 180) (unit 1) (in_bom yes) (on_board yes) (dnp no)
  (property "Reference" "C39" (at 110.871 28.0416 0) (effects (font (size 1.27 1.27)) (justify right)))
  (property "Value" "1uF" (at 110.871 30.353 0) (effects (font (size 1.27 1.27)) (justify right)))
  (property "Footprint" "Capacitor_SMD:C_0402_1005Metric" (at 106.9848 25.4 0) (effects (font (size 1.27 1.27)) hide))
  (property "Datasheet" "~" (at 107.95 29.21 0) (effects (font (size 1.27 1.27)) hide)) (pin "1") (pin "2"))

 (symbol (lib_id "vllogic_chip:EA3036C") (at 63.5 53.34 0) (unit 1) (in_bom yes) (on_board yes) (dnp no)
  (property "Reference" "U6" (at 73.66 35.56 0) (effects (font (size 1.27 1.27))))
  (property "Value" "EA3036C" (at 74.93 71.12 0) (effects (font (size 1.27 1.27))))
  (property "Footprint" "Package_DFN_QFN:QFN-20-1EP_3x3mm_P0.4mm_EP1.65x1.65mm" (at 63.5 53.34 0) (effects (font (size 1.27 1.27)) hide))
  (property "Datasheet" "" (at 63.5 53.34 0) (effects (font (size 1.27 1.27)) hide)) (pin "10") (pin "13") (pin "21") (pin "4") (pin "2") (pin "12") (pin "6") (pin "14") (pin "11") (pin "9") (pin "5") (pin "16") (pin "20") (pin "17") (pin "18") (pin "19") (pin "1") (pin "3") (pin "8") (pin "7") (pin "15"))

 (symbol (lib_id "Device:C") (at 72.39 87.63 180) (unit 1) (in_bom yes) (on_board yes) (dnp no)
  (property "Reference" "C31" (at 75.311 86.4616 0) (effects (font (size 1.27 1.27)) (justify right)))
  (property "Value" "10uF" (at 75.311 88.773 0) (effects (font (size 1.27 1.27)) (justify right)))
  (property "Footprint" "Capacitor_SMD:C_0402_1005Metric" (at 71.4248 83.82 0) (effects (font (size 1.27 1.27)) hide))
  (property "Datasheet" "~" (at 72.39 87.63 0) (effects (font (size 1.27 1.27)) hide)) (pin "1") (pin "2"))

 (symbol (lib_id "Device:C") (at 29.21 86.36 180) (unit 1) (in_bom yes) (on_board yes) (dnp no)
  (property "Reference" "C30" (at 32.131 85.1916 0) (effects (font (size 1.27 1.27)) (justify right)))
  (property "Value" "10uF" (at 32.131 87.503 0) (effects (font (size 1.27 1.27)) (justify right)))
  (property "Footprint" "Capacitor_SMD:C_0402_1005Metric" (at 28.2448 82.55 0) (effects (font (size 1.27 1.27)) hide))
  (property "Datasheet" "~" (at 29.21 86.36 0) (effects (font (size 1.27 1.27)) hide)) (pin "1") (pin "2"))

 (symbol (lib_id "Device:C") (at 60.96 87.63 180) (unit 1) (in_bom yes) (on_board yes) (dnp no)
  (property "Reference" "C32" (at 63.881 86.4616 0) (effects (font (size 1.27 1.27)) (justify right)))
  (property "Value" "10uF" (at 63.881 88.773 0) (effects (font (size 1.27 1.27)) (justify right)))
  (property "Footprint" "Capacitor_SMD:C_0402_1005Metric" (at 59.9948 83.82 0) (effects (font (size 1.27 1.27)) hide))
  (property "Datasheet" "~" (at 60.96 87.63 0) (effects (font (size 1.27 1.27)) hide)) (pin "1") (pin "2"))

 (symbol (lib_id "Device:C") (at 44.45 78.74 180) (unit 1) (in_bom yes) (on_board yes) (dnp no)
  (property "Reference" "C28" (at 47.371 77.5716 0) (effects (font (size 1.27 1.27)) (justify right)))
  (property "Value" "220pF" (at 47.371 79.883 0) (effects (font (size 1.27 1.27)) (justify right)))
  (property "Footprint" "Capacitor_SMD:C_0402_1005Metric" (at 43.4848 74.93 0) (effects (font (size 1.27 1.27)) hide))
  (property "Datasheet" "~" (at 44.45 78.74 0) (effects (font (size 1.27 1.27)) hide)) (pin "1") (pin "2"))

 (symbol (lib_id "power:GND") (at 72.39 91.44 0) (unit 1) (in_bom yes) (on_board yes) (dnp no) (fields_autoplaced)
  (property "Reference" "#PWR019" (at 72.39 97.79 0) (effects (font (size 1.27 1.27)) hide))
  (property "Value" "GND" (at 72.39 96.52 0) (effects (font (size 1.27 1.27))))
  (property "Footprint" "" (at 72.39 91.44 0) (effects (font (size 1.27 1.27)) hide))
  (property "Datasheet" "" (at 72.39 91.44 0) (effects (font (size 1.27 1.27)) hide)) (pin "1"))

 (symbol (lib_id "power:GND") (at 24.13 53.34 0) (unit 1) (in_bom yes) (on_board yes) (dnp no) (fields_autoplaced)
  (property "Reference" "#PWR011" (at 24.13 59.69 0) (effects (font (size 1.27 1.27)) hide))
  (property "Value" "GND" (at 24.13 58.42 0) (effects (font (size 1.27 1.27))))
  (property "Footprint" "" (at 24.13 53.34 0) (effects (font (size 1.27 1.27)) hide))
  (property "Datasheet" "" (at 24.13 53.34 0) (effects (font (size 1.27 1.27)) hide)) (pin "1"))

 (symbol (lib_id "power:GND") (at 35.56 67.31 180) (unit 1) (in_bom yes) (on_board yes) (dnp no) (fields_autoplaced)
  (property "Reference" "#PWR014" (at 35.56 60.96 0) (effects (font (size 1.27 1.27)) hide))
  (property "Value" "GND" (at 35.56 62.23 0) (effects (font (size 1.27 1.27))))
  (property "Footprint" "" (at 35.56 67.31 0) (effects (font (size 1.27 1.27)) hide))
  (property "Datasheet" "" (at 35.56 67.31 0) (effects (font (size 1.27 1.27)) hide)) (pin "1"))

 (symbol (lib_id "Device:R") (at 104.14 54.61 0) (unit 1) (in_bom yes) (on_board yes) (dnp no) (fields_autoplaced)
  (property "Reference" "R29" (at 106.68 53.34 0) (effects (font (size 1.27 1.27)) (justify left)))
  (property "Value" "20k,1%" (at 106.68 55.88 0) (effects (font (size 1.27 1.27)) (justify left)))
  (property "Footprint" "Resistor_SMD:R_0402_1005Metric" (at 102.362 54.61 90) (effects (font (size 1.27 1.27)) hide))
  (property "Datasheet" "~" (at 104.14 54.61 0) (effects (font (size 1.27 1.27)) hide)) (pin "2") (pin "1"))

 (symbol (lib_id "Device:R") (at 24.13 41.91 0) (unit 1) (in_bom yes) (on_board yes) (dnp no) (fields_autoplaced)
  (property "Reference" "R33" (at 26.67 40.64 0) (effects (font (size 1.27 1.27)) (justify left)))
  (property "Value" "150k,1%" (at 26.67 43.18 0) (effects (font (size 1.27 1.27)) (justify left)))
  (property "Footprint" "Resistor_SMD:R_0402_1005Metric" (at 22.352 41.91 90) (effects (font (size 1.27 1.27)) hide))
  (property "Datasheet" "~" (at 24.13 41.91 0) (effects (font (size 1.27 1.27)) hide)) (pin "2") (pin "1"))

 (symbol (lib_id "Device:R") (at 102.87 21.59 270) (unit 1) (in_bom yes) (on_board yes) (dnp no)
  (property "Reference" "R35" (at 107.95 20.32 90) (effects (font (size 1.27 1.27))))
  (property "Value" "20k,1%" (at 102.87 21.59 90) (effects (font (size 1.27 1.27))))
  (property "Footprint" "Resistor_SMD:R_0402_1005Metric" (at 102.87 19.812 90) (effects (font (size 1.27 1.27)) hide))
  (property "Datasheet" "~" (at 102.87 21.59 0) (effects (font (size 1.27 1.27)) hide)) (pin "1") (pin "2"))

 (symbol (lib_id "Device:C") (at 33.02 41.91 180) (unit 1) (in_bom yes) (on_board yes) (dnp no)
  (property "Reference" "C35" (at 35.941 40.7416 0) (effects (font (size 1.27 1.27)) (justify right)))
  (property "Value" "220pF" (at 35.941 43.053 0) (effects (font (size 1.27 1.27)) (justify right)))
  (property "Footprint" "Capacitor_SMD:C_0402_1005Metric" (at 32.0548 38.1 0) (effects (font (size 1.27 1.27)) hide))
  (property "Datasheet" "~" (at 33.02 41.91 0) (effects (font (size 1.27 1.27)) hide)) (pin "1") (pin "2"))

 (symbol (lib_id "Device:C") (at 43.18 29.21 180) (unit 1) (in_bom yes) (on_board yes) (dnp no)
  (property "Reference" "C33" (at 46.101 28.0416 0) (effects (font (size 1.27 1.27)) (justify right)))
  (property "Value" "10uF" (at 46.101 30.353 0) (effects (font (size 1.27 1.27)) (justify right)))
  (property "Footprint" "Capacitor_SMD:C_0402_1005Metric" (at 42.2148 25.4 0) (effects (font (size 1.27 1.27)) hide))
  (property "Datasheet" "~" (at 43.18 29.21 0) (effects (font (size 1.27 1.27)) hide)) (pin "1") (pin "2"))

 (symbol (lib_id "power:GND") (at 60.96 91.44 0) (unit 1) (in_bom yes) (on_board yes) (dnp no) (fields_autoplaced)
  (property "Reference" "#PWR018" (at 60.96 97.79 0) (effects (font (size 1.27 1.27)) hide))
  (property "Value" "GND" (at 60.96 96.52 0) (effects (font (size 1.27 1.27))))
  (property "Footprint" "" (at 60.96 91.44 0) (effects (font (size 1.27 1.27)) hide))
  (property "Datasheet" "" (at 60.96 91.44 0) (effects (font (size 1.27 1.27)) hide)) (pin "1")))
